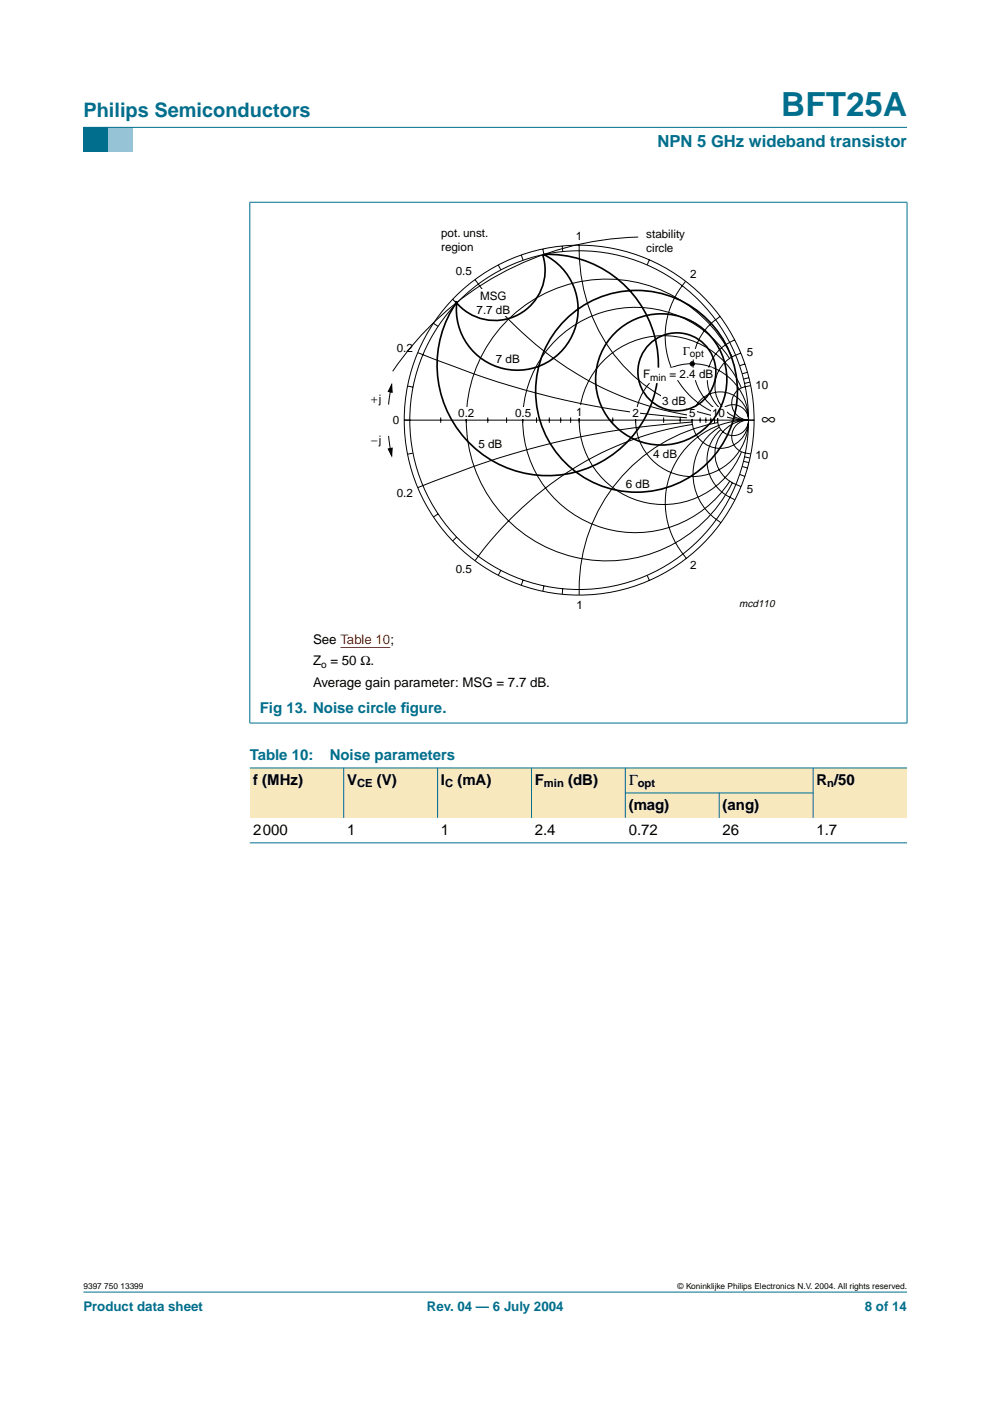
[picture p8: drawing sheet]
<svg xmlns="http://www.w3.org/2000/svg" width="210mm" height="297mm" viewBox="0 0 210 297" stroke-linecap="round" stroke-linejoin="round" font-family="sans-serif">
<path d="M17.7 273.9h174.6z" fill="#006e8c" stroke="#006e8c" stroke-width=".21"/>
<path d="M17.7 27h5.3v5.3h-5.3z" fill-rule="evenodd" fill="#006e8c"/>
<path d="M23 27h5.3v5.3h-5.3z" fill-rule="evenodd" fill="#96c4d6"/>
<path d="M17.7 27h174.6z" fill="#006e8c" stroke="#006e8c" stroke-width=".21"/>
<path d="M72.2 137.3h10.6" fill="none" stroke="#f00" stroke-width=".21"/>
<g fill="#f7e8bd">
<path d="M53 162.8h19.9v10.6h-19.9z" fill-rule="evenodd"/>
<path d="M72.9 162.8h19.9v10.6h-19.9z" fill-rule="evenodd"/>
<path d="M92.8 162.8h19.9v10.6h-19.9z" fill-rule="evenodd"/>
<path d="M112.7 162.8h19.9v10.6h-19.9z" fill-rule="evenodd"/>
<path d="M132.6 162.8h39.8v5.3h-39.8z" fill-rule="evenodd"/>
<path d="M172.4 162.8h19.9v10.6h-19.9z" fill-rule="evenodd"/>
<path d="M132.6 168.1h19.9v5.3h-19.9z" fill-rule="evenodd"/>
<path d="M152.5 168.1h19.9v5.3h-19.9z" fill-rule="evenodd"/>
</g>
<g fill="#006e8c" stroke="#006e8c" stroke-width=".21">
<path d="M53 42.9v110.4z"/>
<path d="M192.3 42.9v110.4z"/>
<path d="M52.9 42.9h139.5z"/>
<path d="M52.9 153.3h139.5z"/>
<path d="M72.9 162.8v10.6z"/>
<path d="M92.8 162.8v10.6z"/>
<path d="M112.7 162.8v10.6z"/>
<path d="M132.6 162.8v10.6z"/>
<path d="M152.5 168.1v5.3z"/>
<path d="M172.4 162.8v10.6z"/>
<path d="M53 162.8h139.3z"/>
<path d="M132.5 168.1h39.9z"/>
<path d="M53 178.7h139.3z"/>
</g>
<path d="M55.6 48.2h134.1v81.8h-134.1z" fill="none" stroke="#fff" stroke-width=".21"/>
<g fill="none" stroke="#000" stroke-width=".21">
<path d="M100.7 59.3l2.7 3.5 3.6 4 3.3 3.3 4 3.5a67.1 67.1 0 0 0 32.4 14.5M105.7 56.2l.5 1M110.5 54.1l.4 1.1M115.1 52.8l.2 1.1M119.2 52.2l.1 1.1M122.8 52a35.3 35.3 0 0 0 23 34.6l4.3 1.3 2.3 .5M137.7 55.1l-.5 1.1M145.4 59.6a17.8 17.8 0 0 0-2.8 19 17.8 17.8 0 0 0 16.1 10.4M88.6 74.8l15.6 5.7 7.2 2.2 6.6 1.7 6.4 1.4 7.4 1.3 6.2 .8 8.7 .8M91.9 68.5l1 .7M96 63.5l.8 .7M152.7 67.1a11.8 11.8 0 0 0-.1 20.2"/>
<path d="M154.7 76a23.9 23.9 0 0 0-35.7-5 23.9 23.9 0 0 0 .1 36.1 23.9 23.9 0 0 0 35.6-5.1M155.2 75.7a29.8 29.8 0 0 0-44.7-10.3 29.8 29.8 0 0 0-1.7 45.8 29.8 29.8 0 0 0 45.3-6.8l1.2-2.1M155.8 72.1a8.7 8.7 0 0 0-2.8 14.8M157.1 74.9a7.2 7.2 0 0 0-5.5 7.7 7.2 7.2 0 0 0 7 6.4M157.9 77.2l-1.1 .3M158.5 78.9l-1.1 .4M82.4 92.4l.6 4M82.8 95.2l.2 1.5M83 81.8l-.6 4M83 81.5l-.2 1.5M85.7 89.1h74.2M86.4 81.9l1.1 .2"/>
<path d="M87.5 96.1l-1.1 .2M93.4 88.5v1.1M98.9 88.5v1.1M103.4 88.5v1.1M107.4 88.5v1.1M110.8 88.5v1.1M113.8 88.5v1.1M116.5 88.5v1.1M118.9 88.5v1.1M121 88.5v1.1M122.8 88.5v1.1M129.9 88.5v1.1"/>
<path d="M134.8 88.5v1.1M140.7 88.5v1.1M144.2 88.5v1.1M146.7 89.5l-8.7 .8-6.2 .8-7.4 1.3-6.4 1.3-6.6 1.7-7.2 2.2-15.6 5.8M146.7 88.5v1.1M146.7 90l-4.3 .8-3.8 1-4 1.3-3.8 1.4a73.4 73.4 0 0 0-30.1 24.4M148.4 88.5v1.1M149.7 88.5v1.1M150.7 88.5v1.1M151.5 88.5v1.1M152.1 89.6a35.9 35.9 0 0 0-29.3 36.5M152.2 88.5v1.1"/>
<path d="M152.5 90.6a11.8 11.8 0 0 0 .3 20.2M152.8 91.1a8.8 8.8 0 0 0 3 14.9M157.2 82.3a17.9 17.9 0 0 0-27.4-7.4 17.9 17.9 0 0 0 0 28.4 17.9 17.9 0 0 0 27.4-7.5M157.4 98.9l1.1 .3M157.7 97.8l1.1 .3M157.9 96.9l1.1 .2M158.3 89.1a17.6 17.6 0 0 0-15.8 10.5 17.6 17.6 0 0 0 3 18.8M158.5 89.1a7.1 7.1 0 0 0-6.9 6.4 7.1 7.1 0 0 0 5.5 7.6M158.5 89.1a3.5 3.5 0 0 0-3.3 3.2 3.5 3.5 0 0 0 2.9 3.7l1.1 .2M158.8 80.1l-1.2 .3M159 81l-1.1 .3M159.1 81.8a4 4 0 0 0-3.8 2.7 3.6 3.6 0 0 0 3.3 4.5"/>
<path d="M92.9 109l-1 .6M96.8 113.9l-.8 .8M156.9 100.6l1 .4M106.2 121l-.5 1M110.9 123l-.4 1.1M115.3 124.2l-.2 1.2M119.3 124.8l-.1 1.2M137.2 122l.5 1.1"/>
<circle cx="122.8" cy="89.1" r="37.1"/>
<circle cx="122.8" cy="89.1" r="35.9"/>
<circle cx="146.7" cy="89.1" r="12"/>
<circle cx="152.7" cy="89.1" r="6"/>
<circle cx="155.4" cy="89.1" r="3.3"/>
</g>
<path d="M82.3 95.2l.8-.2-.1 1.7zM83 81.5l.1 1.7-.8-.2z" fill="#000" stroke="#000" stroke-width=".21"/>
<g fill="#fff">
<path d="M145.7 86.2h2.1v2.5h-2.1z"/>
<path d="M108.8 86.2h4.2v2.5h-4.2z"/>
<path d="M96.7 86.2h4.2v2.5h-4.2z"/>
<path d="M133.7 86.2h2.1v2.5h-2.1z"/>
<path d="M121.4 86h2.8v2.7h-2.8z"/>
<path d="M150.8 86.4h3.2v2.3h-3.2z"/>
</g>
<circle cx="146.8" cy="77.1" r=".46" fill="#000" stroke="#000" stroke-width=".21"/>
<g fill="none" stroke="#000" stroke-width=".35">
<path d="M115.1 54.1a10.7 10.7 0 0 1-5.2 12.6 10.7 10.7 0 0 1-13.4-2.8M96.9 63.9a23.4 23.4 0 0 0 10.1 35.1 23.4 23.4 0 0 0 32.2-17.4 23.4 23.4 0 0 0-23.9-27.6 12.9 12.9 0 0 1 .6 22.9 12.9 12.9 0 0 1-19.1-12.8"/>
<circle cx="135" cy="83" r="21.4"/>
<circle cx="140.2" cy="80.4" r="13.9"/>
</g>
<path d="M135.3 50.3a64.7 64.7 0 0 0-52 28.4" fill="none" stroke="#000" stroke-width=".21"/>
<g fill="#fff">
<path d="M136.3 77.9h14.8v2.7h-8.6l-.9 .6h-5.3z"/>
<path d="M144.8 74l4.3-.1v2.3l-4.3 .1z"/>
<path d="M101.2 61.3h7v5.7h-7z"/>
<path d="M140.2 83.9h5.6v2.5h-5.6z"/>
</g>
<circle cx="143.5" cy="78.8" r="8.3" fill="none" stroke="#000" stroke-width=".35"/>
<text font-size="7.1" fill="#006e8c" x="165.7" y="24.7">BFT25A</text>
<text font-size="4.2" fill="#006e8c" x="17.7" y="24.9">Philips Semiconductors</text>
<text font-size="4.2" x="161.5" y="90.2">∞</text>
<text font-size="3.5" fill="#006e8c" x="139.4" y="31.1">NPN 5 GHz wideband transistor</text>
<g font-size="3.2" fill="#006e8c">
<text x="55.1" y="151.2">Fig 13. Noise circle f</text>
<text x="85" y="151.2">igure.</text>
<text x="53" y="161.1">Table 10:</text>
<text x="69.9" y="161.1">Noise parameters</text>
</g>
<g font-size="3.2">
<text x="53.7" y="166.4">f (MHz)</text>
<text x="73.6" y="166.4">V</text>
<text x="79.9" y="166.4">(V)</text>
<text x="93.5" y="166.4">I</text>
<text x="97" y="166.4">(mA)</text>
<text x="113.4" y="166.4">F</text>
<text x="120.4" y="166.4">(dB)</text>
<text x="133.3" y="166.4">Γ</text>
<text x="173.1" y="166.4">R /50</text>
<text x="133.3" y="171.6">(mag)</text>
<text x="153.2" y="171.6">(ang)</text>
<text x="53.7" y="176.9">2000</text>
<text x="73.6" y="176.9">1</text>
<text x="93.5" y="176.9">1</text>
<text x="113.4" y="176.9">2.4</text>
<text x="133.3" y="176.9">0.72</text>
<text x="153.2" y="176.9">26</text>
<text x="173.1" y="176.9">1.7</text>
</g>
<g font-size="2.8">
<text x="66.4" y="136.5">See Table 10;</text>
<text x="66.4" y="141.1">Z = 50 Ω.</text>
<text x="66.4" y="145.7">Average gain parameter: MSG = 7.7 dB.</text>
</g>
<g font-size="2.8" fill="#006e8c">
<text x="17.7" y="278">Product data sheet</text>
<text x="90.5" y="278">Rev. 04 — 6 July 2004</text>
<text x="183.4" y="278">8 of 14</text>
</g>
<g font-size="2.5">
<text x="93.5" y="50.3">pot. unst.</text>
<text x="93.5" y="53.1">region</text>
<text x="122.1" y="50.9">1</text>
<text x="137" y="50.6">stability</text>
<text x="137" y="53.4">circle</text>
<text x="96.6" y="58.4">0.5</text>
<text x="146.3" y="59">2</text>
<text x="101.8" y="63.7">MSG</text>
<text x="101" y="66.7">7.7 dB</text>
<text x="84.1" y="74.6">0.2</text>
<text x="105.1" y="77">7 dB</text>
<text x="144.8" y="75.2">Γ</text>
<text x="158.4" y="75.4">5</text>
<text x="136.4" y="80.2">F</text>
<text x="142" y="80.2">= 2.4 dB</text>
<text x="160.2" y="82.5">10</text>
<text x="78.7" y="85.5">+j</text>
<text x="83.3" y="89.9">0</text>
<text x="97.2" y="88.3">0.2</text>
<text x="109.2" y="88.3">0.5</text>
<text x="122.2" y="88.3">1</text>
<text x="134.1" y="88.3">2</text>
<text x="140.4" y="86">3 dB</text>
<text x="146.1" y="88.4">5</text>
<text x="151" y="88.5">10</text>
<text x="78.7" y="94">−j</text>
<text x="101.4" y="94.9">5 dB</text>
<text x="138.5" y="97.1">4 dB</text>
<text x="160.2" y="97.3">10</text>
<text x="84.1" y="105.4">0.2</text>
<text x="132.7" y="103.4">6 dB</text>
<text x="158.4" y="104.6">5</text>
<text x="96.6" y="121.5">0.5</text>
<text x="146.3" y="120.7">2</text>
<text x="122.2" y="129.1">1</text>
</g>
<g font-size="2.4">
<text x="75.7" y="166.9">CE</text>
<text x="94.4" y="166.9">C</text>
<text x="115.3" y="166.9">min</text>
<text x="135.2" y="166.9">opt</text>
<text x="175.4" y="166.9">n</text>
</g>
<text font-size="2.2" x="156.7" y="128.8">mcd110</text>
<g font-size="2.1">
<text x="146.3" y="75.7">opt</text>
<text x="137.9" y="80.7">min</text>
<text x="68.1" y="141.6">o</text>
</g>
<g font-size="1.8">
<text x="17.7" y="273.4">9397 750 13399</text>
<text x="143.7" y="273.4">© Koninklijke Philips Electronics N.V. 2004. All rights reserved.</text>
</g>
</svg>
